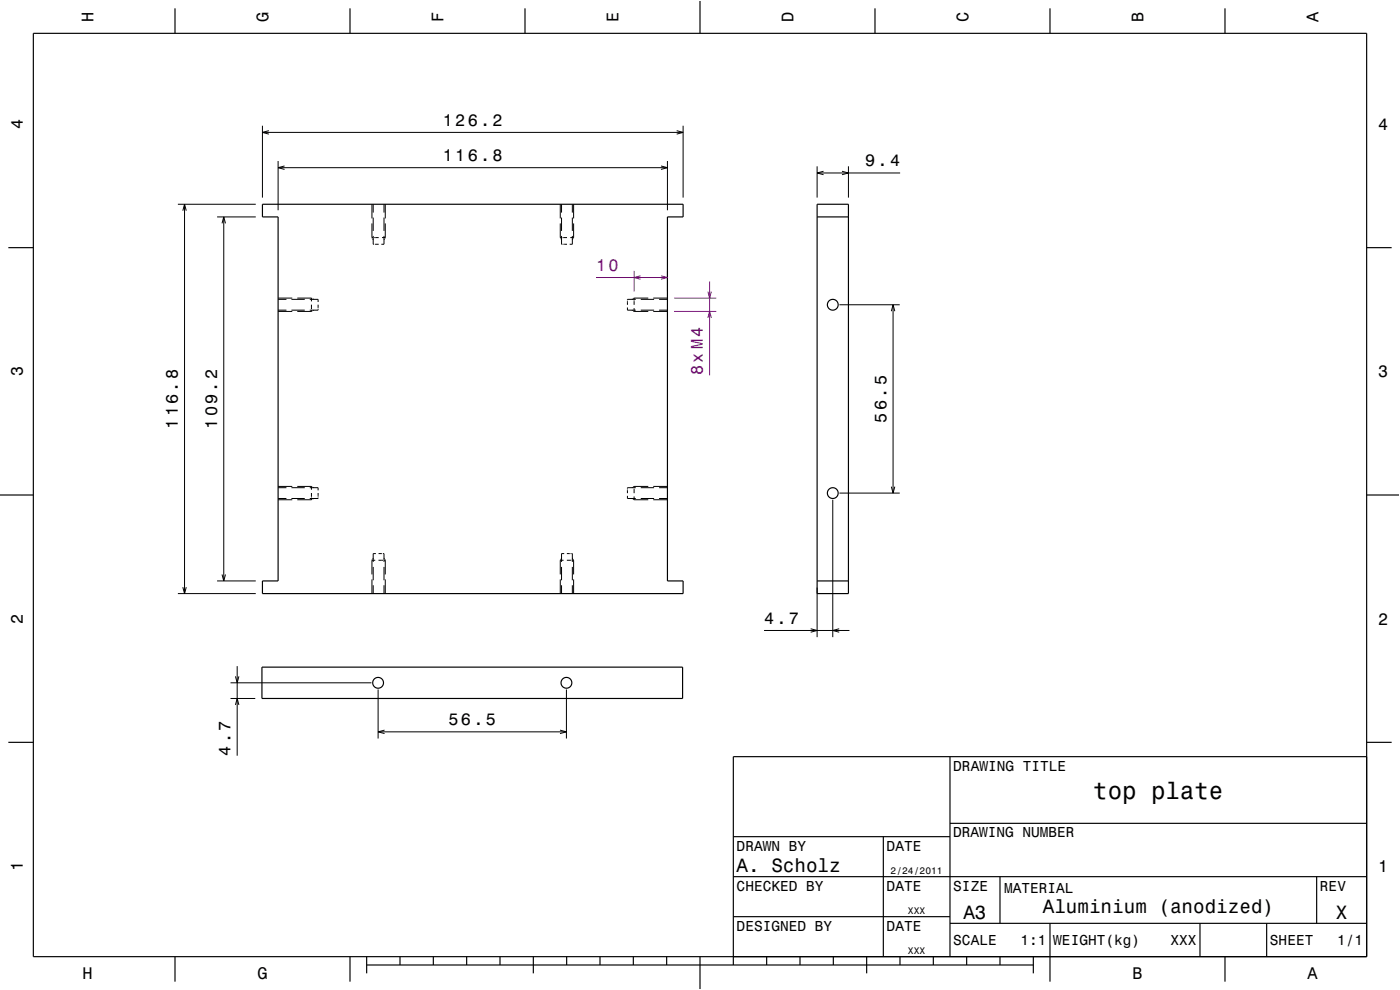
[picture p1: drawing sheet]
<svg xmlns="http://www.w3.org/2000/svg" width="420mm" height="297mm" viewBox="0 0 420 297" stroke-linecap="round" stroke-linejoin="round" font-family="sans-serif">
<g fill="none" stroke="#000" stroke-width=".3">
<path d="M78.7 37.7v21.6M78.7 39.7h126.2M80.7 39.2l-2 .5 2 .5M203 39.2l1.9 .5-1.9 .5M204.9 37.7v21.6M83.4 48.3v14.8M83.4 50.3h116.8M85.4 49.8l-2 .5 2 .5M198.3 49.8l1.9 .5-1.9 .5M200.2 48.3v14.8M245.1 49.9v9.4M245.1 51.9h24.9"/>
<path d="M247.1 51.4l-2 .5 2 .5M252.6 51.4l1.9 .5-1.9 .5M254.5 49.9v9.4M53.4 61.3h23.3M54.8 63.2l.6-1.9 .5 1.9M55.4 61.3v116.8M65.1 65.1h11.6M66.6 67l.5-1.9 .5 1.9M67.1 65.1v109.2M111.6 71.3h.3M111.6 61.3v4.2M111.6 67v4.3"/>
<path d="M111.6 71.3l.1 .2M111.8 71.7l.2 .2M112 70.8v2.5h.2M112 61.3v2.5M112 65.3v4M112.3 71.3h1.3M112.5 73.3h1.1M114.6 71.3h1M115.2 70.8v2.5h-.8M115.2 61.3v2.5M115.2 65.3v4M115.3 71.7l-.1 .2"/>
<path d="M115.6 71.3l-.1 .2M115.6 61.3v4.2M115.6 67v4.3M168.1 71.3h.3M168.1 61.3v4.2M168.1 67v4.3M168.1 71.3l.1 .2M168.3 71.7l.2 .2M168.5 70.8v2.5h.2M168.5 61.3v2.5M168.5 65.3v4M168.8 71.3h1.3"/>
<path d="M169 73.3h1.1M171.1 71.3h1M171.7 70.8v2.5h-.8M171.7 61.3v2.5M171.7 65.3v4M171.8 71.7l-.1 .2M172.1 71.3l-.1 .2M172.1 61.3v4.2M172.1 67v4.3M83.4 93h2.5M83.4 89.8h2.5M83.4 89.4h4.3"/>
<path d="M83.4 93.4h4.3M87.4 93h4M87.4 89.8h4M89.2 89.4h4.2M89.2 93.4h4.2M92.9 89.8h2.5v.8M93.4 89.4v1M93.4 91.4v1.3M93.4 93.1v.3M93.4 89.4l.3 .2M93.7 93.3l-.3 .1M93.9 89.7l.2 .1"/>
<path d="M94.1 93l-.2 .2M95.4 91.4v1.1M95.4 92.8v.2h-2.5M188.2 90.4v1.1M188.2 92.3v.7h2.5M189.6 93l.2 .2M189.8 89.7l-.2 .1M190 93.3l.2 .1M190.2 89.4v.4M190.2 90.1v1.4M190.2 92.4v1M190.2 89.4h4.3"/>
<path d="M190.2 89.4l-.2 .2M190.2 93.4h4.3M190.7 89.8h-2.5v.3M192.2 93h4M192.2 89.8h4M196 89.4h4.2M196 93.4h4.2M197.7 93h2.5M197.7 89.8h2.5M251.8 91.4h18.1M267.4 93.4l.5-2 .5 2M267.9 91.4v56.5"/>
<path d="M83.4 146.3h2.5M83.4 149.5h2.5M83.4 145.9h4.3M83.4 149.9h4.3M87.4 146.3h4M87.4 149.5h4M89.2 145.9h4.2M89.2 149.9h4.2M92.9 146.3h2.5v.8M93.4 145.9v1M93.4 147.9v1.3M93.4 149.6v.3"/>
<path d="M93.4 145.9l.3 .2M93.7 149.8l-.3 .1M93.9 146.2l.2 .1M94.1 149.5l-.2 .2M95.4 147.9v1.1M95.4 149.3v.2h-2.5M188.2 146.9v1.1M188.2 148.7v.8h2.5M189.6 149.5l.2 .2M189.8 146.2l-.2 .1M190 149.8l.2 .1M190.2 145.9v.4"/>
<path d="M190.2 146.6v1.4M190.2 148.9v1M190.2 145.9h4.3M190.2 145.9l-.2 .2M190.2 149.9h4.3M190.7 146.3h-2.5v.3M192.2 146.3h4M192.2 149.5h4M196 145.9h4.2M196 149.9h4.2M197.7 146.3h2.5M197.7 149.5h2.5"/>
<path d="M249.8 149.9v41.2M251.8 147.9h18.1M267.4 146l.5 1.9 .5-1.9M53.4 178.1h23.3M54.8 176.1l.6 2 .5-2M65.1 174.3h11.6M66.6 172.3l.5 2 .5-2M111.6 168.1v4.2M111.6 173.8v4.3M111.6 168.1h1M111.7 167.9l-.1 .2M112 170.1v4"/>
<path d="M112 175.6v2.5M112 167.4l-.2 .2M112.8 166.1h-.8v2.5M113.6 168.1h1.3M113.6 166.1h1M114.9 166.1h.3v2.5M115.2 170.1v4M115.2 175.6v2.5M115.2 167.4l.1 .2M115.2 168.1h.4M115.5 167.9l.1 .2M115.6 168.1v4.2"/>
<path d="M115.6 173.8v4.3M168.1 168.1v4.2M168.1 173.8v4.3M168.1 168.1h1M168.2 167.9l-.1 .2M168.5 170.1v4M168.5 175.6v2.5M168.5 167.4l-.2 .2M169.3 166.1h-.8v2.5M170.1 168.1h1.3M170.1 166.1h1M171.4 166.1h.3v2.5"/>
<path d="M171.7 170.1v4M171.7 175.6v2.5M171.7 167.4l.1 .2M171.7 168.1h.4M172 167.9l.1 .2M172.1 168.1v4.2M172.1 173.8v4.3M245.1 176.3v14.8M71.2 199.8v26.9M229.2 189.1h25.6M243.2 188.6l1.9 .5-1.9 .6M251.8 188.6l-2 .5 2 .6"/>
<path d="M69.2 209.5h7.4M69.2 204.8h42.2M70.6 202.9l.6 1.9 .5-1.9M70.6 211.5l.6-2 .5 2M113.4 206.8v14.8M113.4 219.6h56.5M115.4 219l-2 .6 2 .5M168 219l1.9 .6-1.9 .5M169.9 206.8v14.8"/>
</g>
<path d="M178.8 83.3h21.4M190.2 81.3v6.1M192.2 82.7l-2 .6 2 .5M198.3 82.7l1.9 .6-1.9 .5M200.2 81.3v6.1M202.2 93.4h12.7M202.2 89.4h12.7M212.4 87.5l.5 1.9 .5-1.9M212.4 95.4l.5-2 .5 2M212.9 84.4v28.2" fill="none" stroke="#800080" stroke-width=".3"/>
<g fill="none" stroke="#000" stroke-width=".35">
<path d="M10 10h400v277h-400zM52.5 2.5v7.5M105 2.5v7.5M157.5 2.5v7.5M210 0v10M262.5 2.5v7.5M315 2.5v7.5M367.5 2.5v7.5M2.5 74.3h7.5M78.7 61.3h126.2v3.8h-4.7v109.2h4.7v3.8h-126.2v-3.8h4.7v-109.2h-4.7zM245.1 61.3h9.4v116.8h-9.4zM245.1 65.1h9.4"/>
<path d="M410 74.3h7.5M0 148.5h10M410 148.5h10M245.1 174.3h9.4M78.6 200.1h126.2v9.4h-126.2zM2.5 222.7h7.5M285 227v60M410 222.7h7.5M410 227h-190v62.5M220 251h65M265 251v36M285 247h125"/>
<path d="M220 275h65M220 263h190M285 277h125M300 263v14M315 277v17.5M360 277v10M380 277v10M395 263v14M52.5 287v7.5M105 287v7.5M110 289.5h200M110 287v5"/>
<path d="M120 287v2.5M130 287v2.5M140 287v2.5M150 287v2.5M160 287v5M170 287v2.5M180 287v2.5M190 287v2.5M200 287v2.5M210 287v10M230 287v2.5M240 287v2.5"/>
<path d="M250 287v2.5M260 287v5M270 287v2.5M280 287v2.5M290 287v2.5M300 287v2.5M310 287v5M367.5 287v7.5"/>
<circle cx="249.8" cy="91.4" r="1.62"/>
<circle cx="249.8" cy="147.9" r="1.62"/>
<circle cx="113.4" cy="204.8" r="1.62"/>
<circle cx="169.9" cy="204.8" r="1.62"/>
</g>
<path d="M0 0h420v297h-420" fill="none" stroke="#fff" stroke-width=".3"/>
<text font-size="7.2" x="328" y="239.6">top plate</text>
<g font-size="5.8">
<text x="221" y="261.6">A. Scholz</text>
<text x="289" y="275.6">A3</text>
<text x="312.8" y="274">Aluminium (anodized)</text>
<text x="400.8" y="275.6">X</text>
</g>
<g font-size="5">
<text x="28.1" y="6.5" transform="rotate(-90 28.1 6.5)">H</text>
<text x="80.6" y="6.5" transform="rotate(-90 80.6 6.5)">G</text>
<text x="133.1" y="6.5" transform="rotate(-90 133.1 6.5)">F</text>
<text x="185.6" y="6.5" transform="rotate(-90 185.6 6.5)">E</text>
<text x="238.1" y="6.5" transform="rotate(-90 238.1 6.5)">D</text>
<text x="290.6" y="6.5" transform="rotate(-90 290.6 6.5)">C</text>
<text x="343.1" y="6.5" transform="rotate(-90 343.1 6.5)">B</text>
<text x="395.6" y="6.5" transform="rotate(-90 395.6 6.5)">A</text>
<text x="6.8" y="38.7" transform="rotate(-90 6.8 38.7)">4</text>
<text x="132.8" y="37.7">126.2</text>
<text x="413.5" y="39">4</text>
<text x="132.8" y="48.3">116.8</text>
<text x="259.5" y="49.9">9.4</text>
<text x="6.8" y="112.9" transform="rotate(-90 6.8 112.9)">3</text>
<text x="413.5" y="113.2">3</text>
<text x="53.4" y="128.7" transform="rotate(-90 53.4 128.7)">116.8</text>
<text x="65.1" y="128.7" transform="rotate(-90 65.1 128.7)">109.2</text>
<text x="265.9" y="126.8" transform="rotate(-90 265.9 126.8)">56.5</text>
<text x="6.8" y="187.1" transform="rotate(-90 6.8 187.1)">2</text>
<text x="229.2" y="187.1">4.7</text>
<text x="413.5" y="187.4">2</text>
<text x="134.6" y="217.6">56.5</text>
<text x="69.2" y="226.7" transform="rotate(-90 69.2 226.7)">4.7</text>
<text x="6.8" y="261.3" transform="rotate(-90 6.8 261.3)">1</text>
<text x="413.5" y="261.6">1</text>
<text x="24.7" y="293.8">H</text>
<text x="77.2" y="293.8">G</text>
<text x="339.7" y="293.8">B</text>
<text x="392.2" y="293.8">A</text>
</g>
<g font-size="5" fill="#800080">
<text x="178.8" y="81.3">10</text>
<text x="210.9" y="112.6" transform="rotate(-90 210.9 112.6)">8x M4</text>
</g>
<g font-size="4.3">
<text x="286" y="231.2">DRAWING TITLE</text>
<text x="285.9" y="251.2">DRAWING NUMBER</text>
<text x="221" y="255.2">DRAWN BY</text>
<text x="266" y="255.2">DATE</text>
<text x="221" y="267.2">CHECKED BY</text>
<text x="266" y="267.2">DATE</text>
<text x="286" y="267.2">SIZE</text>
<text x="301.2" y="268">MATERIAL</text>
<text x="396" y="267.2">REV</text>
<text x="221" y="279.2">DESIGNED BY</text>
<text x="266" y="279.2">DATE</text>
<text x="286" y="283.6">SCALE</text>
<text x="306.2" y="283.6">1:1</text>
<text x="316" y="283.6">WEIGHT(kg)</text>
<text x="351.2" y="283.6">XXX</text>
<text x="381" y="283.6">SHEET</text>
<text x="401.2" y="283.6">1/1</text>
</g>
<g font-size="2.9">
<text x="267.2" y="262.3">2/24/2011</text>
<text x="272.4" y="274.3">XXX</text>
<text x="272.4" y="286.3">XXX</text>
</g>
</svg>
